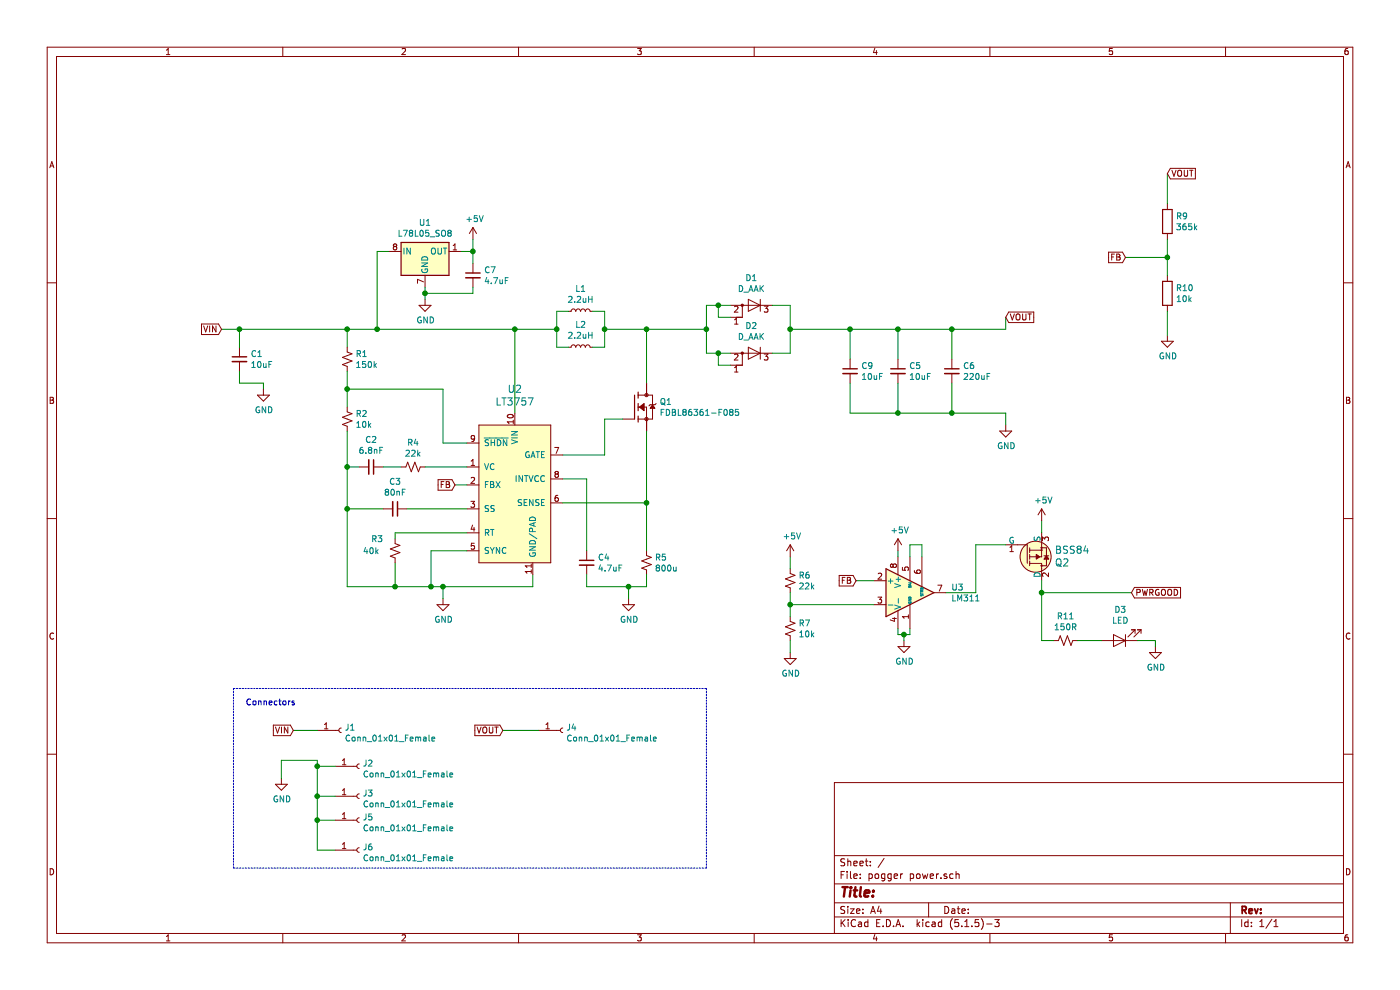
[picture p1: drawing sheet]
EESchema Schematic File Version 4
EELAYER 30 0
EELAYER END
$Descr A4 11693 8268
encoding utf-8
Sheet 1 1
Title ""
Date ""
Rev ""
Comp ""
Comment1 ""
Comment2 ""
Comment3 ""
Comment4 ""
$EndDescr
$Comp
L Device:R R9
U 1 1
P 9750 1850
F 0 "R9" H 9820 1896 50  0000 L CNN
F 1 "365k" H 9820 1805 50  0000 L CNN
F 2 "Resistor_SMD:R_0603_1608Metric_Pad1.05x0.95mm_HandSolder" V 9680 1850 50  0001 C CNN
F 3 "~" H 9750 1850 50  0001 C CNN
	1    9750 1850
	1    0    0    -1  
$EndComp
$Comp
L Device:R R10
U 1 1
P 9750 2450
F 0 "R10" H 9820 2496 50  0000 L CNN
F 1 "10k" H 9820 2405 50  0000 L CNN
F 2 "Resistor_SMD:R_0603_1608Metric_Pad1.05x0.95mm_HandSolder" V 9680 2450 50  0001 C CNN
F 3 "~" H 9750 2450 50  0001 C CNN
	1    9750 2450
	1    0    0    -1  
$EndComp
Wire Wire Line
	9750 2000 9750 2150
Wire Wire Line
	9750 2150 9400 2150
Connection ~ 9750 2150
Wire Wire Line
	9750 2150 9750 2300
Text GLabel 9400 2150 0    50   Input ~ 0
FB
Text GLabel 9750 1450 2    50   Input ~ 0
VOUT
$Comp
L power:GND #PWR0101
U 1 1
P 9750 2800
F 0 "#PWR0101" H 9750 2550 50  0001 C CNN
F 1 "GND" H 9755 2627 50  0000 C CNN
F 2 "" H 9750 2800 50  0001 C CNN
F 3 "" H 9750 2800 50  0001 C CNN
	1    9750 2800
	1    0    0    -1  
$EndComp
Wire Wire Line
	9750 1450 9750 1700
Wire Wire Line
	9750 2600 9750 2800
$Comp
L Device:C_Small C6
U 1 1
P 7950 3100
F 0 "C6" H 8042 3146 50  0000 L CNN
F 1 "220uF" H 8042 3055 50  0000 L CNN
F 2 "Capacitor_THT:CP_Radial_D16.0mm_P7.50mm" H 7950 3100 50  0001 C CNN
F 3 "~" H 7950 3100 50  0001 C CNN
	1    7950 3100
	1    0    0    -1  
$EndComp
$Comp
L Device:C_Small C5
U 1 1
P 7500 3100
F 0 "C5" H 7592 3146 50  0000 L CNN
F 1 "10uF" H 7592 3055 50  0000 L CNN
F 2 "Capacitor_SMD:C_1210_3225Metric_Pad1.42x2.65mm_HandSolder" H 7500 3100 50  0001 C CNN
F 3 "~" H 7500 3100 50  0001 C CNN
	1    7500 3100
	1    0    0    -1  
$EndComp
Wire Wire Line
	7950 3450 8400 3450
$Comp
L Device:R_Small_US R2
U 1 1
P 2900 3500
F 0 "R2" H 2968 3546 50  0000 L CNN
F 1 "10k" H 2968 3455 50  0000 L CNN
F 2 "Resistor_SMD:R_0603_1608Metric_Pad1.05x0.95mm_HandSolder" H 2900 3500 50  0001 C CNN
F 3 "~" H 2900 3500 50  0001 C CNN
	1    2900 3500
	1    0    0    -1  
$EndComp
$Comp
L Device:R_Small_US R4
U 1 1
P 3450 3900
F 0 "R4" V 3245 3900 50  0000 C CNN
F 1 "22k" V 3336 3900 50  0000 C CNN
F 2 "Resistor_SMD:R_0603_1608Metric_Pad1.05x0.95mm_HandSolder" H 3450 3900 50  0001 C CNN
F 3 "~" H 3450 3900 50  0001 C CNN
	1    3450 3900
	0    1    1    0   
$EndComp
$Comp
L dk_PMIC-Voltage-Regulators-DC-DC-Switching-Controllers:LT3757 U2
U 1 1
P 4300 4200
F 0 "U2" H 4300 5153 60  0000 C CNN
F 1 "LT3757" H 4300 5047 60  0000 C CNN
F 2 "digikey-footprints:MSOP-10-1EP_W3mm" H 4400 4950 60  0001 L CNN
F 3 "http://www.linear.com/docs/27994" H 4400 5050 60  0001 L CNN
F 4 "LT3757EMSE#PBF-ND" H 4400 5150 60  0001 L CNN "Digi-Key_PN"
F 5 "LT3757EMSE#PBF" H 4400 5250 60  0001 L CNN "MPN"
F 6 "Integrated Circuits (ICs)" H 4400 5350 60  0001 L CNN "Category"
F 7 "PMIC - Voltage Regulators - DC DC Switching Controllers" H 4400 5450 60  0001 L CNN "Family"
F 8 "http://www.linear.com/docs/27994" H 4400 5550 60  0001 L CNN "DK_Datasheet_Link"
F 9 "/product-detail/en/linear-technology-analog-devices/LT3757EMSE-PBF/LT3757EMSE-PBF-ND/2074417" H 4400 5650 60  0001 L CNN "DK_Detail_Page"
F 10 "IC REG CTRLR MULT TOP 10MSOP" H 4400 5750 60  0001 L CNN "Description"
F 11 "Linear Technology/Analog Devices" H 4400 5850 60  0001 L CNN "Manufacturer"
F 12 "Active" H 4400 5950 60  0001 L CNN "Status"
	1    4300 4200
	1    0    0    -1  
$EndComp
Text GLabel 3800 4050 0    50   Input ~ 0
FB
Wire Wire Line
	3550 3900 3900 3900
$Comp
L Device:C_Small C3
U 1 1
P 3300 4250
F 0 "C3" V 3071 4250 50  0000 C CNN
F 1 "80nF" V 3162 4250 50  0000 C CNN
F 2 "Capacitor_SMD:C_0603_1608Metric_Pad1.05x0.95mm_HandSolder" H 3300 4250 50  0001 C CNN
F 3 "~" H 3300 4250 50  0001 C CNN
	1    3300 4250
	0    1    1    0   
$EndComp
Wire Wire Line
	3800 4050 3900 4050
$Comp
L Device:R_Small_US R3
U 1 1
P 3300 4600
F 0 "R3" H 3150 4700 50  0000 C CNN
F 1 "40k" H 3100 4600 50  0000 C CNN
F 2 "Resistor_SMD:R_0603_1608Metric_Pad1.05x0.95mm_HandSolder" H 3300 4600 50  0001 C CNN
F 3 "~" H 3300 4600 50  0001 C CNN
	1    3300 4600
	1    0    0    -1  
$EndComp
Wire Wire Line
	3300 4500 3300 4450
$Comp
L power:GND #PWR0102
U 1 1
P 3700 5000
F 0 "#PWR0102" H 3700 4750 50  0001 C CNN
F 1 "GND" H 3705 4827 50  0000 C CNN
F 2 "" H 3700 5000 50  0001 C CNN
F 3 "" H 3700 5000 50  0001 C CNN
	1    3700 5000
	1    0    0    -1  
$EndComp
Wire Wire Line
	3700 5000 3700 4900
$Comp
L Device:C_Small C2
U 1 1
P 3100 3900
F 0 "C2" V 2871 3900 50  0000 C CNN
F 1 "6.8nF" V 2962 3900 50  0000 C CNN
F 2 "Capacitor_SMD:C_0603_1608Metric_Pad1.05x0.95mm_HandSolder" H 3100 3900 50  0001 C CNN
F 3 "~" H 3100 3900 50  0001 C CNN
	1    3100 3900
	0    1    1    0   
$EndComp
Wire Wire Line
	3350 3900 3200 3900
Wire Wire Line
	3000 3900 2900 3900
Wire Wire Line
	2900 3900 2900 4250
Wire Wire Line
	2900 4900 3300 4900
Wire Wire Line
	3400 4250 3900 4250
Wire Wire Line
	3200 4250 2900 4250
Connection ~ 3300 4900
Wire Wire Line
	3300 4900 3600 4900
Wire Wire Line
	3300 4450 3900 4450
Connection ~ 3600 4900
Wire Wire Line
	3600 4600 3900 4600
Wire Wire Line
	3600 4900 3700 4900
Connection ~ 3700 4900
Wire Wire Line
	3700 4900 4450 4900
$Comp
L power:GND #PWR0103
U 1 1
P 8400 3550
F 0 "#PWR0103" H 8400 3300 50  0001 C CNN
F 1 "GND" H 8405 3377 50  0000 C CNN
F 2 "" H 8400 3550 50  0001 C CNN
F 3 "" H 8400 3550 50  0001 C CNN
	1    8400 3550
	1    0    0    -1  
$EndComp
Wire Wire Line
	8400 3450 8400 3550
Wire Wire Line
	8400 2750 8400 2650
Text GLabel 8400 2650 2    50   Input ~ 0
VOUT
Wire Wire Line
	3900 3700 3700 3700
Wire Wire Line
	3700 3700 3700 3250
Wire Wire Line
	3700 3250 2900 3250
Wire Wire Line
	2900 3250 2900 3400
Wire Wire Line
	2900 3600 2900 3900
Connection ~ 2900 3900
$Comp
L Device:R_Small_US R1
U 1 1
P 2900 3000
F 0 "R1" H 2968 3046 50  0000 L CNN
F 1 "150k" H 2968 2955 50  0000 L CNN
F 2 "Resistor_SMD:R_0603_1608Metric_Pad1.05x0.95mm_HandSolder" H 2900 3000 50  0001 C CNN
F 3 "~" H 2900 3000 50  0001 C CNN
	1    2900 3000
	1    0    0    -1  
$EndComp
Wire Wire Line
	2900 3250 2900 3100
Connection ~ 2900 3250
Wire Wire Line
	2900 2900 2900 2750
Text GLabel 1850 2750 0    50   Input ~ 0
VIN
$Comp
L Device:C_Small C4
U 1 1
P 4900 4700
F 0 "C4" H 4992 4746 50  0000 L CNN
F 1 "4.7uF" H 4992 4655 50  0000 L CNN
F 2 "Capacitor_SMD:C_0603_1608Metric_Pad1.05x0.95mm_HandSolder" H 4900 4700 50  0001 C CNN
F 3 "~" H 4900 4700 50  0001 C CNN
	1    4900 4700
	1    0    0    -1  
$EndComp
$Comp
L power:GND #PWR0104
U 1 1
P 5250 5000
F 0 "#PWR0104" H 5250 4750 50  0001 C CNN
F 1 "GND" H 5255 4827 50  0000 C CNN
F 2 "" H 5250 5000 50  0001 C CNN
F 3 "" H 5250 5000 50  0001 C CNN
	1    5250 5000
	1    0    0    -1  
$EndComp
Wire Wire Line
	4900 4800 4900 4900
Wire Wire Line
	4900 4900 5250 4900
Wire Wire Line
	5400 4900 5400 4800
Wire Wire Line
	5250 5000 5250 4900
Connection ~ 5250 4900
Wire Wire Line
	5250 4900 5400 4900
Wire Wire Line
	4700 4000 4900 4000
Wire Wire Line
	4900 4000 4900 4600
Wire Wire Line
	5400 4200 5400 4600
$Comp
L fdbl:FDBL86361-F085 Q1
U 1 1
P 5400 3400
F 0 "Q1" H 5508 3446 50  0000 L CNN
F 1 "FDBL86361-F085" H 5508 3355 50  0000 L CNN
F 2 "MOSFET_FDBL86361-F085" H 5400 3400 50  0001 L BNN
F 3 "C1" H 5400 3400 50  0001 L BNN
F 4 "On Semiconductor" H 5400 3400 50  0001 L BNN "Field4"
F 5 "Manufacturer recommendations" H 5400 3400 50  0001 L BNN "Field5"
	1    5400 3400
	1    0    0    -1  
$EndComp
Wire Wire Line
	4700 3800 5050 3800
Wire Wire Line
	5050 3800 5050 3500
Wire Wire Line
	5050 3500 5200 3500
Wire Wire Line
	5400 3600 5400 4200
Connection ~ 5400 4200
$Comp
L Device:D_AAK D2
U 1 1
P 6300 2950
F 0 "D2" H 6325 2725 50  0000 C CNN
F 1 "D_AAK" H 6325 2816 50  0000 C CNN
F 2 "misc footprints:to-277-3" H 6300 2950 50  0001 C CNN
F 3 "~" H 6300 2950 50  0001 C CNN
	1    6300 2950
	-1   0    0    1   
$EndComp
$Comp
L Device:D_AAK D1
U 1 1
P 6300 2550
F 0 "D1" H 6325 2325 50  0000 C CNN
F 1 "D_AAK" H 6325 2416 50  0000 C CNN
F 2 "misc footprints:to-277-3" H 6300 2550 50  0001 C CNN
F 3 "~" H 6300 2550 50  0001 C CNN
	1    6300 2550
	-1   0    0    1   
$EndComp
Wire Wire Line
	6100 3050 6000 3050
Wire Wire Line
	6000 3050 6000 2950
Wire Wire Line
	6000 2950 6100 2950
Wire Wire Line
	6100 2650 6000 2650
Wire Wire Line
	6000 2650 6000 2550
Wire Wire Line
	6000 2550 6100 2550
Wire Wire Line
	6450 2550 6600 2550
Wire Wire Line
	6600 2950 6450 2950
Wire Wire Line
	6000 2550 5900 2550
Wire Wire Line
	5900 2950 6000 2950
Connection ~ 6000 2550
Connection ~ 6000 2950
Wire Wire Line
	4300 3450 4300 2750
Wire Wire Line
	4300 2750 3150 2750
Wire Wire Line
	5400 3200 5400 2750
$Comp
L Device:L_Small L2
U 1 1
P 4850 2900
F 0 "L2" V 5035 2900 50  0000 C CNN
F 1 "2.2uH" V 4944 2900 50  0000 C CNN
F 2 "misc footprints:IHLP6767GZER2R2M01" H 4850 2900 50  0001 C CNN
F 3 "~" H 4850 2900 50  0001 C CNN
	1    4850 2900
	0    -1   -1   0   
$EndComp
$Comp
L Device:L_Small L1
U 1 1
P 4850 2600
F 0 "L1" V 5035 2600 50  0000 C CNN
F 1 "2.2uH" V 4944 2600 50  0000 C CNN
F 2 "misc footprints:IHLP6767GZER2R2M01" H 4850 2600 50  0001 C CNN
F 3 "~" H 4850 2600 50  0001 C CNN
	1    4850 2600
	0    -1   -1   0   
$EndComp
Wire Wire Line
	4750 2900 4650 2900
Wire Wire Line
	4650 2600 4750 2600
Wire Wire Line
	4650 2750 4650 2600
Wire Wire Line
	7500 2750 7500 3000
Wire Wire Line
	7500 2750 7950 2750
Wire Wire Line
	7950 2750 7950 3000
Connection ~ 7950 2750
Wire Wire Line
	7950 2750 8400 2750
Wire Wire Line
	7950 3200 7950 3450
$Comp
L Comparator:LM311 U3
U 1 1
P 7600 4950
F 0 "U3" H 7944 4996 50  0000 L CNN
F 1 "LM311" H 7944 4905 50  0000 L CNN
F 2 "Package_SO:SOIC-8_3.9x4.9mm_P1.27mm" H 7600 4950 50  0001 C CNN
F 3 "http://www.ti.com/lit/ds/symlink/lm311.pdf" H 7600 4950 50  0001 C CNN
	1    7600 4950
	1    0    0    -1  
$EndComp
$Comp
L power:GND #PWR0105
U 1 1
P 7550 5350
F 0 "#PWR0105" H 7550 5100 50  0001 C CNN
F 1 "GND" H 7555 5177 50  0000 C CNN
F 2 "" H 7550 5350 50  0001 C CNN
F 3 "" H 7550 5350 50  0001 C CNN
	1    7550 5350
	1    0    0    -1  
$EndComp
Wire Wire Line
	7500 5250 7500 5300
Wire Wire Line
	7500 5300 7550 5300
Wire Wire Line
	7600 5300 7600 5250
Wire Wire Line
	7550 5350 7550 5300
Connection ~ 7550 5300
Wire Wire Line
	7550 5300 7600 5300
$Comp
L dk_Transistors-FETs-MOSFETs-Single:BSS84 Q2
U 1 1
P 8700 4650
F 0 "Q2" H 8808 4703 60  0000 L CNN
F 1 "BSS84" H 8808 4597 60  0000 L CNN
F 2 "digikey-footprints:SOT-23-3" H 8900 4850 60  0001 L CNN
F 3 "https://www.onsemi.com/pub/Collateral/BSS84-D.PDF" H 8900 4950 60  0001 L CNN
F 4 "BSS84CT-ND" H 8900 5050 60  0001 L CNN "Digi-Key_PN"
F 5 "BSS84" H 8900 5150 60  0001 L CNN "MPN"
F 6 "Discrete Semiconductor Products" H 8900 5250 60  0001 L CNN "Category"
F 7 "Transistors - FETs, MOSFETs - Single" H 8900 5350 60  0001 L CNN "Family"
F 8 "https://www.onsemi.com/pub/Collateral/BSS84-D.PDF" H 8900 5450 60  0001 L CNN "DK_Datasheet_Link"
F 9 "/product-detail/en/on-semiconductor/BSS84/BSS84CT-ND/244297" H 8900 5550 60  0001 L CNN "DK_Detail_Page"
F 10 "MOSFET P-CH 50V 130MA SOT-23" H 8900 5650 60  0001 L CNN "Description"
F 11 "ON Semiconductor" H 8900 5750 60  0001 L CNN "Manufacturer"
F 12 "Active" H 8900 5850 60  0001 L CNN "Status"
	1    8700 4650
	1    0    0    1   
$EndComp
$Comp
L power:GND #PWR0106
U 1 1
P 9650 5400
F 0 "#PWR0106" H 9650 5150 50  0001 C CNN
F 1 "GND" H 9655 5227 50  0000 C CNN
F 2 "" H 9650 5400 50  0001 C CNN
F 3 "" H 9650 5400 50  0001 C CNN
	1    9650 5400
	1    0    0    -1  
$EndComp
Wire Wire Line
	9650 5400 9650 5350
$Comp
L Regulator_Linear:L78L05_SO8 U1
U 1 1
P 3550 2100
F 0 "U1" H 3550 2342 50  0000 C CNN
F 1 "L78L05_SO8" H 3550 2251 50  0000 C CNN
F 2 "Package_SO:SOIC-8_3.9x4.9mm_P1.27mm" H 3650 2300 50  0001 C CIN
F 3 "http://www.st.com/content/ccc/resource/technical/document/datasheet/15/55/e5/aa/23/5b/43/fd/CD00000446.pdf/files/CD00000446.pdf/jcr:content/translations/en.CD00000446.pdf" H 3750 2100 50  0001 C CNN
	1    3550 2100
	1    0    0    -1  
$EndComp
Wire Wire Line
	3250 2100 3150 2100
Wire Wire Line
	3150 2100 3150 2750
Connection ~ 3150 2750
Wire Wire Line
	2900 2750 3150 2750
$Comp
L power:GND #PWR0107
U 1 1
P 3550 2500
F 0 "#PWR0107" H 3550 2250 50  0001 C CNN
F 1 "GND" H 3555 2327 50  0000 C CNN
F 2 "" H 3550 2500 50  0001 C CNN
F 3 "" H 3550 2500 50  0001 C CNN
	1    3550 2500
	1    0    0    -1  
$EndComp
Wire Wire Line
	3550 2400 3550 2450
Wire Wire Line
	3850 2100 3950 2100
Wire Wire Line
	3950 2100 3950 2000
$Comp
L power:+5V #PWR0108
U 1 1
P 3950 2000
F 0 "#PWR0108" H 3950 1850 50  0001 C CNN
F 1 "+5V" H 3965 2173 50  0000 C CNN
F 2 "" H 3950 2000 50  0001 C CNN
F 3 "" H 3950 2000 50  0001 C CNN
	1    3950 2000
	1    0    0    -1  
$EndComp
$Comp
L power:+5V #PWR0109
U 1 1
P 8700 4350
F 0 "#PWR0109" H 8700 4200 50  0001 C CNN
F 1 "+5V" H 8715 4523 50  0000 C CNN
F 2 "" H 8700 4350 50  0001 C CNN
F 3 "" H 8700 4350 50  0001 C CNN
	1    8700 4350
	1    0    0    -1  
$EndComp
Wire Wire Line
	8700 4350 8700 4450
Wire Wire Line
	8700 4950 9450 4950
Connection ~ 8700 4950
Wire Wire Line
	8700 4950 8700 4850
Text GLabel 9450 4950 2    50   Input ~ 0
PWRGOOD
Wire Wire Line
	7900 4950 8150 4950
Wire Wire Line
	8150 4950 8150 4550
Wire Wire Line
	8150 4550 8400 4550
$Comp
L power:+5V #PWR0110
U 1 1
P 7500 4600
F 0 "#PWR0110" H 7500 4450 50  0001 C CNN
F 1 "+5V" H 7515 4773 50  0000 C CNN
F 2 "" H 7500 4600 50  0001 C CNN
F 3 "" H 7500 4600 50  0001 C CNN
	1    7500 4600
	1    0    0    -1  
$EndComp
Wire Wire Line
	7500 4600 7500 4650
$Comp
L Device:R_Small_US R6
U 1 1
P 6600 4850
F 0 "R6" H 6668 4896 50  0000 L CNN
F 1 "22k" H 6668 4805 50  0000 L CNN
F 2 "Resistor_SMD:R_0603_1608Metric_Pad1.05x0.95mm_HandSolder" H 6600 4850 50  0001 C CNN
F 3 "~" H 6600 4850 50  0001 C CNN
	1    6600 4850
	1    0    0    -1  
$EndComp
$Comp
L Device:R_Small_US R7
U 1 1
P 6600 5250
F 0 "R7" H 6668 5296 50  0000 L CNN
F 1 "10k" H 6668 5205 50  0000 L CNN
F 2 "Resistor_SMD:R_0603_1608Metric_Pad1.05x0.95mm_HandSolder" H 6600 5250 50  0001 C CNN
F 3 "~" H 6600 5250 50  0001 C CNN
	1    6600 5250
	1    0    0    -1  
$EndComp
$Comp
L power:GND #PWR0111
U 1 1
P 6600 5450
F 0 "#PWR0111" H 6600 5200 50  0001 C CNN
F 1 "GND" H 6605 5277 50  0000 C CNN
F 2 "" H 6600 5450 50  0001 C CNN
F 3 "" H 6600 5450 50  0001 C CNN
	1    6600 5450
	1    0    0    -1  
$EndComp
$Comp
L power:+5V #PWR0112
U 1 1
P 6600 4650
F 0 "#PWR0112" H 6600 4500 50  0001 C CNN
F 1 "+5V" H 6615 4823 50  0000 C CNN
F 2 "" H 6600 4650 50  0001 C CNN
F 3 "" H 6600 4650 50  0001 C CNN
	1    6600 4650
	1    0    0    -1  
$EndComp
Wire Wire Line
	6600 4650 6600 4750
Wire Wire Line
	6600 5350 6600 5450
Wire Wire Line
	7600 4550 7700 4550
Wire Wire Line
	7700 4550 7700 4650
Wire Wire Line
	6600 4950 6600 5050
Wire Wire Line
	7600 4550 7600 4650
Wire Wire Line
	6600 5050 7300 5050
Connection ~ 6600 5050
Wire Wire Line
	6600 5050 6600 5150
Wire Wire Line
	7300 4850 7150 4850
Text GLabel 7150 4850 0    50   Input ~ 0
FB
Wire Wire Line
	2900 4250 2900 4900
Connection ~ 2900 4250
Wire Wire Line
	3300 4700 3300 4900
Wire Wire Line
	3600 4600 3600 4900
Wire Wire Line
	4450 4800 4450 4900
$Comp
L power:GND #PWR0113
U 1 1
P 2200 3250
F 0 "#PWR0113" H 2200 3000 50  0001 C CNN
F 1 "GND" H 2205 3077 50  0000 C CNN
F 2 "" H 2200 3250 50  0001 C CNN
F 3 "" H 2200 3250 50  0001 C CNN
	1    2200 3250
	1    0    0    -1  
$EndComp
Wire Wire Line
	4950 2600 5050 2600
Wire Wire Line
	5050 2900 4950 2900
Wire Wire Line
	4650 2750 4650 2900
Connection ~ 4650 2750
Wire Wire Line
	5050 2600 5050 2750
Connection ~ 5050 2750
Wire Wire Line
	5050 2750 5050 2900
Wire Wire Line
	4700 4200 5400 4200
Wire Wire Line
	4300 2750 4650 2750
Connection ~ 4300 2750
Wire Wire Line
	5900 2550 5900 2750
Connection ~ 7500 2750
Wire Wire Line
	5050 2750 5400 2750
Connection ~ 5400 2750
Wire Wire Line
	5400 2750 5900 2750
Connection ~ 5900 2750
Wire Wire Line
	5900 2750 5900 2950
Connection ~ 2900 2750
Wire Notes Line
	1950 5750 5900 5750
Wire Notes Line
	5900 5750 5900 7250
Wire Notes Line
	5900 7250 1950 7250
Wire Notes Line
	1950 7250 1950 5750
Text Notes 2050 5900 0    50   ~ 0
Connectors
$Comp
L Device:C_Small C1
U 1 1
P 2000 3000
F 0 "C1" H 2092 3046 50  0000 L CNN
F 1 "10uF" H 2092 2955 50  0000 L CNN
F 2 "Capacitor_SMD:C_1206_3216Metric_Pad1.42x1.75mm_HandSolder" H 2000 3000 50  0001 C CNN
F 3 "~" H 2000 3000 50  0001 C CNN
	1    2000 3000
	1    0    0    -1  
$EndComp
Wire Wire Line
	2000 2900 2000 2750
Connection ~ 2000 2750
Wire Wire Line
	2000 3100 2000 3200
Wire Wire Line
	2000 3200 2200 3200
Wire Wire Line
	2200 3250 2200 3200
Wire Wire Line
	1850 2750 2000 2750
Wire Wire Line
	6600 2550 6600 2750
Connection ~ 6600 2750
Wire Wire Line
	6600 2750 6600 2950
$Comp
L Device:C_Small C9
U 1 1
P 7100 3100
F 0 "C9" H 7192 3146 50  0000 L CNN
F 1 "10uF" H 7192 3055 50  0000 L CNN
F 2 "Capacitor_SMD:C_1210_3225Metric_Pad1.42x2.65mm_HandSolder" H 7100 3100 50  0001 C CNN
F 3 "~" H 7100 3100 50  0001 C CNN
	1    7100 3100
	1    0    0    -1  
$EndComp
Wire Wire Line
	7100 2750 7100 3000
Wire Wire Line
	7100 3200 7100 3450
Wire Wire Line
	6600 2750 7100 2750
Connection ~ 7100 2750
Wire Wire Line
	7100 2750 7500 2750
$Comp
L Device:R_Small_US R5
U 1 1
P 5400 4700
F 0 "R5" H 5468 4746 50  0000 L CNN
F 1 "800u" H 5468 4655 50  0000 L CNN
F 2 "Resistor_SMD:R_2512_6332Metric_Pad1.52x3.35mm_HandSolder" H 5400 4700 50  0001 C CNN
F 3 "~" H 5400 4700 50  0001 C CNN
	1    5400 4700
	1    0    0    -1  
$EndComp
Wire Wire Line
	3950 2200 3950 2100
Connection ~ 3950 2100
Wire Wire Line
	3950 2400 3950 2450
Wire Wire Line
	3950 2450 3550 2450
Connection ~ 3550 2450
Wire Wire Line
	3550 2450 3550 2500
$Comp
L Device:C_Small C7
U 1 1
P 3950 2300
F 0 "C7" H 4042 2346 50  0000 L CNN
F 1 "4.7uF" H 4042 2255 50  0000 L CNN
F 2 "Capacitor_SMD:C_0603_1608Metric_Pad1.05x0.95mm_HandSolder" H 3950 2300 50  0001 C CNN
F 3 "~" H 3950 2300 50  0001 C CNN
	1    3950 2300
	1    0    0    -1  
$EndComp
Wire Wire Line
	7100 3450 7500 3450
Connection ~ 7950 3450
Wire Wire Line
	7500 3200 7500 3450
Connection ~ 7500 3450
Wire Wire Line
	7500 3450 7950 3450
Wire Wire Line
	2000 2750 2900 2750
$Comp
L power:GND #PWR0114
U 1 1
P 2350 6500
F 0 "#PWR0114" H 2350 6250 50  0001 C CNN
F 1 "GND" H 2355 6327 50  0000 C CNN
F 2 "" H 2350 6500 50  0001 C CNN
F 3 "" H 2350 6500 50  0001 C CNN
	1    2350 6500
	1    0    0    -1  
$EndComp
$Comp
L Connector:Conn_01x01_Female J2
U 1 1
P 3000 6400
F 0 "J2" H 3028 6426 50  0000 L CNN
F 1 "Conn_01x01_Female" H 3028 6335 50  0000 L CNN
F 2 "misc footprints:castellated edge 20mm" H 3000 6400 50  0001 C CNN
F 3 "~" H 3000 6400 50  0001 C CNN
	1    3000 6400
	1    0    0    -1  
$EndComp
$Comp
L Connector:Conn_01x01_Female J3
U 1 1
P 3000 6650
F 0 "J3" H 3028 6676 50  0000 L CNN
F 1 "Conn_01x01_Female" H 3028 6585 50  0000 L CNN
F 2 "misc footprints:castellated edge 20mm" H 3000 6650 50  0001 C CNN
F 3 "~" H 3000 6650 50  0001 C CNN
	1    3000 6650
	1    0    0    -1  
$EndComp
Wire Wire Line
	2350 6500 2350 6350
Wire Wire Line
	2350 6350 2650 6350
Wire Wire Line
	2650 6350 2650 6400
Wire Wire Line
	2650 6650 2800 6650
Wire Wire Line
	2800 6400 2650 6400
Connection ~ 2650 6400
Wire Wire Line
	2650 6400 2650 6650
Text GLabel 4200 6100 0    50   Input ~ 0
VOUT
Text GLabel 2450 6100 0    50   Input ~ 0
VIN
$Comp
L Connector:Conn_01x01_Female J1
U 1 1
P 2850 6100
F 0 "J1" H 2878 6126 50  0000 L CNN
F 1 "Conn_01x01_Female" H 2878 6035 50  0000 L CNN
F 2 "misc footprints:castellated edge 20mm" H 2850 6100 50  0001 C CNN
F 3 "~" H 2850 6100 50  0001 C CNN
	1    2850 6100
	1    0    0    -1  
$EndComp
$Comp
L Connector:Conn_01x01_Female J4
U 1 1
P 4700 6100
F 0 "J4" H 4728 6126 50  0000 L CNN
F 1 "Conn_01x01_Female" H 4728 6035 50  0000 L CNN
F 2 "misc footprints:castellated edge 20mm" H 4700 6100 50  0001 C CNN
F 3 "~" H 4700 6100 50  0001 C CNN
	1    4700 6100
	1    0    0    -1  
$EndComp
Wire Wire Line
	4500 6100 4200 6100
Wire Wire Line
	2650 6100 2450 6100
$Comp
L Connector:Conn_01x01_Female J5
U 1 1
P 3000 6850
F 0 "J5" H 3028 6876 50  0000 L CNN
F 1 "Conn_01x01_Female" H 3028 6785 50  0000 L CNN
F 2 "misc footprints:shortcastellated" H 3000 6850 50  0001 C CNN
F 3 "~" H 3000 6850 50  0001 C CNN
	1    3000 6850
	1    0    0    -1  
$EndComp
$Comp
L Connector:Conn_01x01_Female J6
U 1 1
P 3000 7100
F 0 "J6" H 3028 7126 50  0000 L CNN
F 1 "Conn_01x01_Female" H 3028 7035 50  0000 L CNN
F 2 "misc footprints:shortcastellated" H 3000 7100 50  0001 C CNN
F 3 "~" H 3000 7100 50  0001 C CNN
	1    3000 7100
	1    0    0    -1  
$EndComp
Wire Wire Line
	2650 6650 2650 6850
Wire Wire Line
	2650 7100 2800 7100
Connection ~ 2650 6650
Wire Wire Line
	2800 6850 2650 6850
Connection ~ 2650 6850
Wire Wire Line
	2650 6850 2650 7100
$Comp
L Device:R_Small_US R11
U 1 1
P 8900 5350
F 0 "R11" V 8695 5350 50  0000 C CNN
F 1 "150R" V 8786 5350 50  0000 C CNN
F 2 "Resistor_SMD:R_0402_1005Metric" H 8900 5350 50  0001 C CNN
F 3 "~" H 8900 5350 50  0001 C CNN
	1    8900 5350
	0    1    1    0   
$EndComp
$Comp
L Device:LED D3
U 1 1
P 9350 5350
F 0 "D3" H 9343 5095 50  0000 C CNN
F 1 "LED" H 9343 5186 50  0000 C CNN
F 2 "LED_SMD:LED_0603_1608Metric_Castellated" H 9350 5350 50  0001 C CNN
F 3 "~" H 9350 5350 50  0001 C CNN
	1    9350 5350
	-1   0    0    1   
$EndComp
Wire Wire Line
	9200 5350 9000 5350
Wire Wire Line
	9500 5350 9650 5350
Wire Wire Line
	8700 5350 8800 5350
Wire Wire Line
	8700 4950 8700 5350
$EndSCHEMATC
